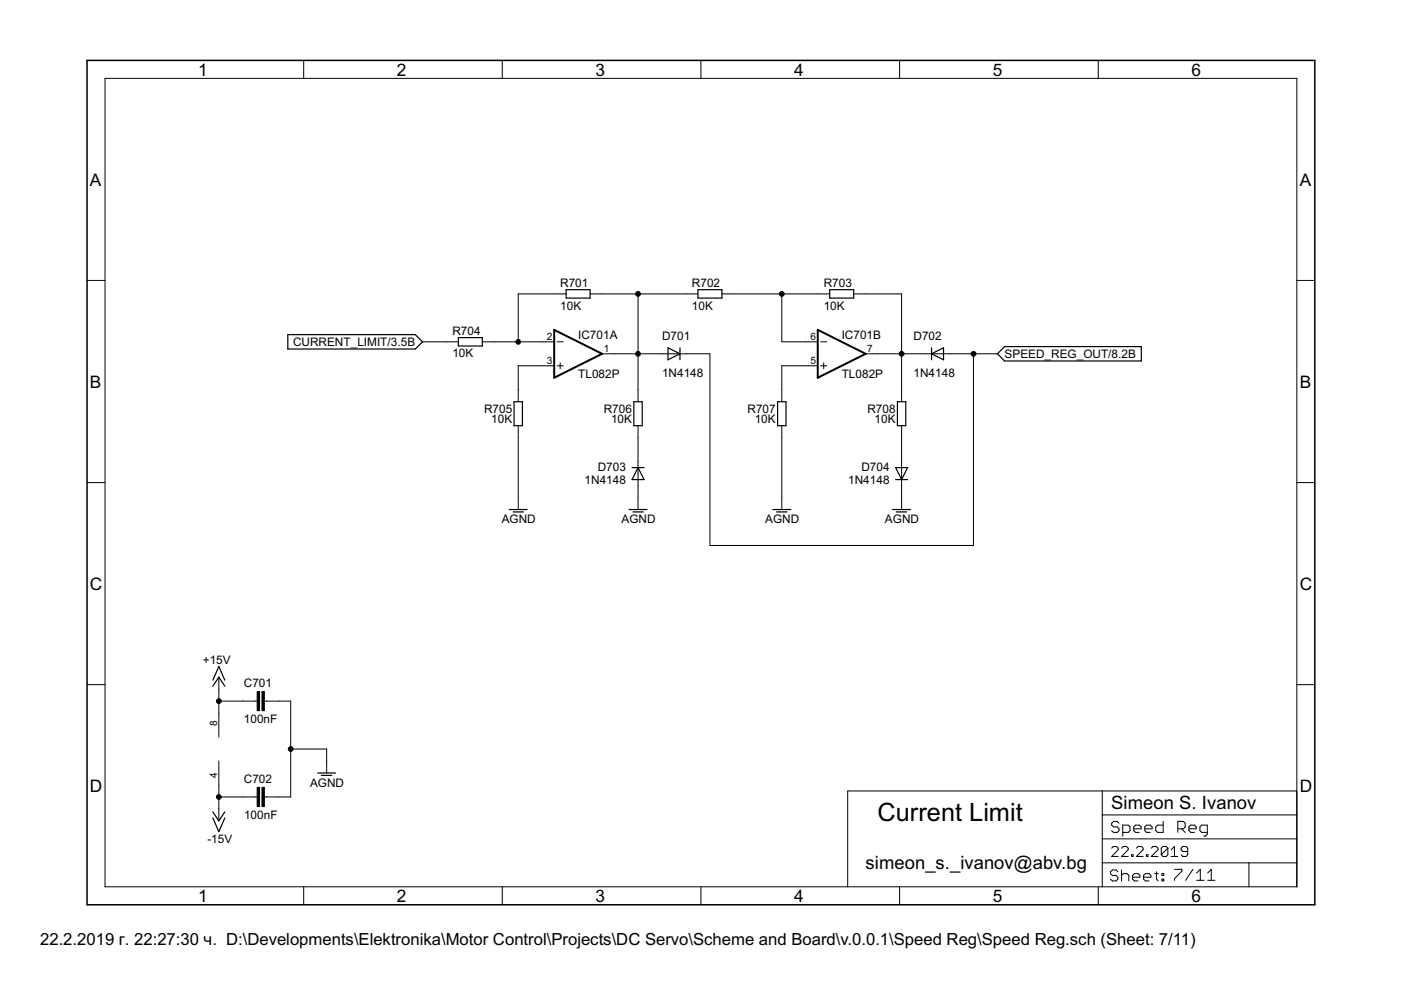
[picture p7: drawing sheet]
<svg xmlns="http://www.w3.org/2000/svg" width="297mm" height="210mm" viewBox="0 0 297 210" stroke-linecap="round" stroke-linejoin="round" font-family="sans-serif">
<g fill="#000" stroke="#000" stroke-width=".25">
<path d="M61 71v3zM61 74h27.1zM61 71h27.1zM89.6 72.5l-1.5 1.5zM88.1 71l1.5 1.5zM97.2 73.4h5.1zM97.2 71.6v1.8zM97.2 71.6h5.1zM102.3 71.6v1.8zM120 63.2h5.1zM120 61.4v1.8zM120 61.4h5.1z"/>
<path d="M125.1 61.4v1.8zM141.6 73.7l2.6 1.3zM141.6 73.7v2.6zM141.6 76.3l2.6-1.3zM144.2 75v1.3zM144.2 73.7v1.3zM148 63.2h5.1zM148 61.4v1.8zM148 61.4h5.1zM153.1 61.4v1.8zM175.9 63.2h5.1zM175.9 61.4v1.8z"/>
<path d="M175.9 61.4h5.1zM181 61.4v1.8zM197.5 75l2.5-1.3zM197.5 73.7v1.3zM197.5 75v1.3zM197.5 75l2.5 1.3zM200 73.7v2.6zM211.5 75l1.5-1.5zM211.5 75l1.5 1.5zM213 73.5h29zM213 76.5h29zM242 73.5v3z"/>
<path d="M109 85.2v5.1zM109 85.2h1.8zM109 90.3h1.8zM110.8 85.2v5.1zM134.4 85.2v5.1zM134.4 85.2h1.8zM134.4 90.3h1.8zM135.3 99.1l1.2 2.6zM134 99.1h1.3zM136.2 85.2v5.1zM135.3 99.1h1.2zM164.9 85.2v5.1z"/>
<path d="M164.9 85.2h1.7zM164.9 90.3h1.7zM166.6 85.2v5.1zM189.9 99.1h2.5zM190.3 85.2v5.1zM190.3 85.2h1.7zM190.3 90.3h1.7zM192 85.2v5.1zM192.4 99.1l-1.2 2.6zM108 108h3.8zM108.8 108.5h2.2zM133.4 108h3.8z"/>
<path d="M135.3 99.1l-1.3 2.6zM134.2 108.5h2.2zM134 101.7h2.5zM163.9 108h3.8zM164.7 108.5h2.2zM189.3 108h3.8zM189.9 101.7h1.3zM190.1 108.5h2.1zM189.9 99.1l1.3 2.6zM191.2 101.7h1.2zM46.4 143.6l-1.3 1.9zM46.4 141.3l-1.3 2.9z"/>
<path d="M46.4 143.6l1.3 1.9zM46.4 141.3l1.3 2.9zM45.1 172.1l1.3 2zM45.1 173.4l1.3 2.9zM47.7 172.1l-1.3 2zM47.7 173.4l-1.3 2.9zM67.4 163.9h3.8zM68.2 164.4h2.1z"/>
</g>
<g fill="#000" stroke="#000" stroke-width=".21">
<path d="M22.3 16.6v171.4zM64.4 12.8v3.8zM106.5 12.8v3.8zM148.6 12.8v3.8zM190.7 12.8v3.8zM232.9 12.8v3.8zM22.3 16.6h252.7zM18.5 59.5h3.8zM275 59.5h3.8zM89.6 72.5h5zM94.6 72.5h2.6zM102.3 72.5h2.5z"/>
<path d="M104.8 72.5h5.1zM109.9 62.3v10.2zM109.9 62.3h7.6zM109.9 77.6h5.1zM115 72.5h2.5zM115 77.6h2.5zM109.9 72.5h5.1zM117.5 62.3h2.5zM118.1 77.6h1.3zM118.1 72.5h1.3zM118.8 76.9v1.3zM125.1 62.3h2.6z"/>
<path d="M127.7 62.3h7.6zM127.7 75h2.5zM135.3 62.3v12.7zM130.2 75h5.1zM140.4 75h2.5zM135.3 75h5.1zM142.9 75h2.5zM145.4 62.3h2.6zM135.3 62.3h10.1zM145.4 75h5.1zM150.5 75v40.7zM153.1 62.3h2.5z"/>
<path d="M165.8 62.3v10.2zM165.8 72.5h5zM155.6 62.3h10.2zM165.8 77.6v5zM170.8 72.5h2.6zM170.8 77.6h2.6zM165.8 77.6h5zM173.4 62.3h2.5zM165.8 62.3h7.6zM174 77.6h1.3zM174 72.5h1.3zM174.6 76.9v1.3z"/>
<path d="M181 62.3h2.5zM183.5 62.3h7.7zM183.5 75h2.6zM191.2 62.3v12.7zM186.1 75h5.1zM196.2 75h2.6zM191.2 75h5zM198.8 75h2.5zM201.3 75h5.1zM206.4 75h5.1zM109.9 82.6v2.6zM109.9 90.3v2.5z"/>
<path d="M109.9 77.6v5zM135.3 82.6v2.6zM135.3 90.3v2.5zM135.3 97.9v2.5zM135.3 75v7.6zM135.3 92.8v5.1zM165.8 82.6v2.6zM165.8 90.3v2.5zM191.2 82.6v2.6zM191.2 90.3v2.5zM191.2 97.9v2.5zM191.2 75v7.6z"/>
<path d="M191.2 92.8v5.1zM18.5 102.3h3.8zM109.9 105.5v2.5zM109.9 92.8v12.7zM135.3 105.5v2.5zM135.3 100.4v2.6zM135.3 103v2.5zM150.5 115.7h55.9zM165.8 105.5v2.5zM165.8 92.8v12.7zM191.2 100.4v2.6zM191.2 105.5v2.5z"/>
<path d="M191.2 103v2.5zM206.4 75v40.7zM275 102.3h3.8zM18.5 145.2h3.8zM46.4 151.2v5.1zM46.4 143.6v2.5zM46.4 146.1v2.6zM46.4 148.7v2.5zM51.5 148.7h2.5zM46.4 148.7h5.1zM54 148.7h.5zM56 148.7h.6z"/>
<path d="M56.6 148.7h2.5zM59.1 148.7h2.5zM61.6 148.7v10.1zM61.6 158.8v10.2zM61.6 158.8h7.7zM69.3 158.8v2.6zM275 145.2h3.8zM46.4 161.4v5zM46.4 171.5v2.6zM46.4 169v2.5zM46.4 166.4v2.6zM51.5 169h2.5z"/>
<path d="M46.4 169h5.1zM54 169h.5zM56 169h.6zM56.6 169h2.5zM59.1 169h2.5zM69.3 161.4v2.5zM179.7 167.7h54zM233.7 167.7h41.3zM233.7 177.9h41.3zM233.7 172.8v5.1zM233.7 172.8h41.3zM233.7 167.7v5.1z"/>
<path d="M235.7 174.5v.4zM235.7 174.9l.4 .4zM236 179.5l-.3 .3zM235.7 174.5l.4-.3zM236.1 175.3h.8zM235.7 176.1l.4 .4zM236 179.5h.7zM236.1 174.2h.8zM236.9 175.3l.4 .4zM236.1 176.5h.8zM236.7 179.5l.4 .3zM236.9 174.2l.4 .3z"/>
<path d="M237.3 175.7v.4zM237.3 176.1l-.4 .4zM238 174.9v2.4zM238 174.9h1.2zM238.1 179.5l-.3 .3zM238.1 179.5h.7zM239.2 174.9l.4 .4zM238 176.5h1.2zM238.8 179.5l.4 .3zM239.6 175.3v.8zM239.6 176.1l-.4 .4zM240.4 175.3v.8z"/>
<path d="M240.4 175.3l.4-.4zM240.4 176.1l.4 .4zM240.8 174.9h.7zM241.3 179.5l-.4 .3zM240.8 176.5h.7zM241.5 174.9l.4 .4zM241.9 175.3v.4zM240.4 175.7h1.5zM241.3 179.5h.7zM242 179.5l.4 .3zM242.7 175.3v.8zM242.7 175.3l.4-.4z"/>
<path d="M242.7 176.1l.4 .4zM243.1 174.9h.8zM243.1 176.5h.8zM243.9 174.9l.4 .4zM244.3 175.3v.4zM242.7 175.7h1.6zM244.5 179.5l-.4 .3zM245 175.3v.8zM245 175.3l.4-.4zM244.5 179.5h.7zM245 176.1l.4 .4zM245.4 174.9h1.2z"/>
<path d="M245.2 179.5l.3 .3zM246.5 179.5l-.3 .3zM246.5 179.5h.8zM246.6 174.2v2.3zM245.4 176.5h1.2zM247.3 179.5l.3 .3zM247.6 179.8v1.4zM249 179.5v2.1zM249.7 174.2v2.3zM249.7 174.2h1.2zM250.4 179.8v.4zM250.5 175.7l.8 .8z"/>
<path d="M250.8 179.5l-.4 .3zM250.9 174.2l.4 .3zM249.7 175.7h1.2zM251.3 174.5v.8zM251.3 175.3l-.4 .4zM250.8 179.5h.7zM251.5 179.5l.3 .3zM252.1 175.3v.8zM252.1 175.3l.4-.4zM252.1 176.1l.4 .4zM252.5 174.9h.7zM252.5 176.5h.7z"/>
<path d="M253.2 174.9l.4 .4zM253.6 175.3v.4zM252.1 175.7h1.5zM254.4 175.3v.8zM254.4 176.1l.4 .4zM254.4 175.3l.4-.4zM254.8 176.5h1.2zM255.2 177.3h.4zM255.6 177.3l.4-.4zM256 174.9v2zM254.8 174.9h1.2zM275 172.8v5.1z"/>
<path d="M275 167.7v5.1zM22.3 188h252.7zM64.4 188v3.8zM106.5 188v3.8zM148.6 188v3.8zM179.7 167.7v20.3zM190.7 188v3.8zM232.9 188v3.8zM233.7 182.9v5.1zM233.7 177.9v5zM235.4 184.8v.4zM235.4 185.2l.4 .4z"/>
<path d="M237.1 180.2l-1.4 1.4zM235.4 184.8l.4-.4zM235.8 185.6h.8zM235.4 186.4l.4 .4zM235.8 184.4h.8zM236.6 185.6l.4 .4zM235.8 186.8h.8zM236.6 184.4l.4 .4zM237 186v.4zM237 186.4l-.4 .4zM235.7 181.6h1.4zM237.1 179.8v.4z"/>
<path d="M237.8 181.6l1.4-1.4zM237.8 184.4v2.4zM237.8 185.6l.4-.4zM238.2 185.2h.8zM239 185.2l.3 .4zM237.8 181.6h1.4zM239.2 179.8v.4zM239.3 185.6v1.2zM239.9 181.2v.4zM239.9 181.2h.3zM240.1 185.6v.8zM240.1 185.6l.4-.4z"/>
<path d="M240.2 181.2v.4zM239.9 181.6h.3zM240.1 186.4l.4 .4zM240.5 185.2h.8zM240.9 181.6l1.5-1.4zM240.5 186.8h.8zM241.3 185.2l.4 .4zM241.7 185.6v.4zM240.1 186h1.6zM240.9 181.6h1.5zM242.4 179.8v.4zM242.5 185.6v.8z"/>
<path d="M242.5 185.6l.3-.4zM242.5 186.4l.3 .4zM242.8 185.2h.8zM243.1 181.2v.4zM243.1 181.2h.3zM243.4 181.2v.4zM243.1 181.6h.3zM242.8 186.8h.8zM243.6 185.2l.4 .4zM244 185.6v.4zM242.5 186h1.5zM244.1 181.6l1.4-1.4z"/>
<path d="M244.8 185.2h.8zM245.2 184.8v1.6zM245.2 186.4l.4 .4zM244.1 181.6h1.4zM245.5 179.8v.4zM246.2 179.8v1.4zM246.2 181.2l1.4-1.4zM246.4 185.2h.3zM246.4 185.2v.4zM246.4 186.4h.3zM246.4 186.4v.4zM246.2 181.2l.3 .4z"/>
<path d="M246.7 185.2v.4zM246.4 185.6h.3zM246.7 186.4v.4zM246.4 186.8h.3zM246.5 181.6h.8zM247.6 181.2l-.3 .4zM248.3 180.2l.7-.7zM248.3 181.6h1.4zM249 184.3h1.6zM249 186.3v.3zM250.4 181.2l.4 .4zM250.4 180.2l.4 .3z"/>
<path d="M250.6 184.3v.4zM250.6 184.7l-1.6 1.6zM250.8 181.6h.7zM250.8 180.5h1zM252.9 184.3l-1.5 2.3zM251.8 181.2l-.3 .4zM251.8 179.8v1.4zM253.7 185.1l.8-.8zM253.7 186.6h1.6zM254.5 184.3v2.3zM256.8 184.3l-.7 .8zM256.1 186.6h1.5z"/>
<path d="M256.8 184.3v2.3zM264.8 182.9v5.1zM264.8 182.9h10.2zM233.7 182.9h31.1zM275 182.9v5.1zM275 177.9v5zM275 16.6v171.4z"/>
<circle cx="109.9" cy="72.5" r=".51"/>
<circle cx="135.3" cy="62.3" r=".51"/>
<circle cx="135.3" cy="75" r=".51"/>
<circle cx="165.8" cy="62.3" r=".51"/>
<circle cx="191.2" cy="75" r=".51"/>
<circle cx="206.4" cy="75" r=".51"/>
<circle cx="46.4" cy="148.7" r=".51"/>
<circle cx="61.6" cy="158.8" r=".51"/>
<circle cx="46.4" cy="169" r=".51"/>
</g>
<path d="M18.5 12.8v179zM18.5 12.8h260.3zM18.5 191.8h260.3zM278.8 12.8v179z" fill="#000" stroke="#000" stroke-width=".32"/>
<path d="M117.5 69.9l10.2 5.1zM117.5 80.1l10.2-5.1zM173.4 69.9l10.1 5.1zM173.4 80.1l10.1-5.1zM117.5 69.9v10.2zM173.4 69.9v10.2z" fill="#000" stroke="#000" stroke-width=".42"/>
<path d="M54.5 146.6h.5v4.1h-.5zM55.5 146.6h.5v4.1h-.5zM54.5 166.9h.5v4.1h-.5zM55.5 166.9h.5v4.1h-.5z" fill="#000" stroke="#000" stroke-width=".21"/>
<text font-size="6" x="186.1" y="174.1">Current Limit</text>
<g font-size="4.4">
<text x="235.6" y="171.5">Simeon S. Ivanov</text>
<text x="183.5" y="184.2">simeon_s._ivanov@abv.bg</text>
</g>
<g font-size="4.1">
<text x="42" y="16">1</text>
<text x="84.1" y="16">2</text>
<text x="126.3" y="16">3</text>
<text x="168.4" y="16">4</text>
<text x="210.5" y="16">5</text>
<text x="252.6" y="16">6</text>
<text x="19.1" y="39.3">A</text>
<text x="275.6" y="39.3">A</text>
<text x="19.1" y="82.2">B</text>
<text x="275.6" y="82.2">B</text>
<text x="19.1" y="125">C</text>
<text x="275.6" y="125">C</text>
<text x="19.1" y="167.9">D</text>
<text x="275.6" y="167.9">D</text>
<text x="42" y="191.2">1</text>
<text x="84.1" y="191.2">2</text>
<text x="126.3" y="191.2">3</text>
<text x="168.4" y="191.2">4</text>
<text x="210.5" y="191.2">5</text>
<text x="252.6" y="191.2">6</text>
</g>
<text font-size="4" x="8.5" y="200.4">22.2.2019 г. 22:27:30 ч. D:\Developments\Elektronika\Motor Control\Projects\DC Servo\Scheme and Board\v.0.0.1\Speed Reg\Speed Reg.sch (Sheet: 7/11)</text>
<g font-size="2.8">
<text x="118.8" y="65.6">10K</text>
<text x="118.8" y="60.8">R701</text>
<text x="146.7" y="65.6">10K</text>
<text x="146.7" y="60.8">R702</text>
<text x="174.6" y="65.6">10K</text>
<text x="174.6" y="60.8">R703</text>
<text x="95.9" y="71">R704</text>
<text x="122.6" y="71.8">IC701A</text>
<text x="140.4" y="72">D701</text>
<text x="178.5" y="71.8">IC701B</text>
<text x="193.7" y="72">D702</text>
<text x="62.2" y="73.4">CURRENT_LIMIT/3.5B</text>
<text x="95.9" y="75.8">10K</text>
<text x="213" y="75.9">SPEED_REG_OUT/8.2B</text>
<text x="122.6" y="80.1">TL082P</text>
<text x="140.4" y="79.9">1N4148</text>
<text x="178.5" y="80.1">TL082P</text>
<text x="193.7" y="79.9">1N4148</text>
<text x="102.6" y="87.5">R705</text>
<text x="104.1" y="89.7">10K</text>
<text x="128" y="87.5">R706</text>
<text x="129.5" y="89.7">10K</text>
<text x="158.5" y="87.5">R707</text>
<text x="160" y="89.7">10K</text>
<text x="183.9" y="87.5">R708</text>
<text x="185.4" y="89.7">10K</text>
<text x="126.8" y="99.9">D703</text>
<text x="182.6" y="99.9">D704</text>
<text x="124" y="102.7">1N4148</text>
<text x="179.8" y="102.7">1N4148</text>
<text x="106.4" y="111">AGND</text>
<text x="131.8" y="111">AGND</text>
<text x="162.2" y="111">AGND</text>
<text x="187.6" y="111">AGND</text>
<text x="43" y="140.8">+15V</text>
<text x="51.7" y="145.7">C701</text>
<text x="51.7" y="153.4">100nF</text>
<text x="51.7" y="166.1">C702</text>
<text x="65.7" y="166.8">AGND</text>
<text x="51.7" y="173.7">100nF</text>
<text x="44" y="178.7">-15V</text>
</g>
<g font-size="2.4">
<text x="116" y="72.1">2</text>
<text x="116" y="77.2">3</text>
<text x="128" y="74.7">1</text>
<text x="171.8" y="72.1">6</text>
<text x="171.8" y="77.2">5</text>
<text x="183.9" y="74.7">7</text>
<text x="46" y="153.9" transform="rotate(-90 46 153.9)">8</text>
<text x="46" y="164.9" transform="rotate(-90 46 164.9)">4</text>
</g>
</svg>
